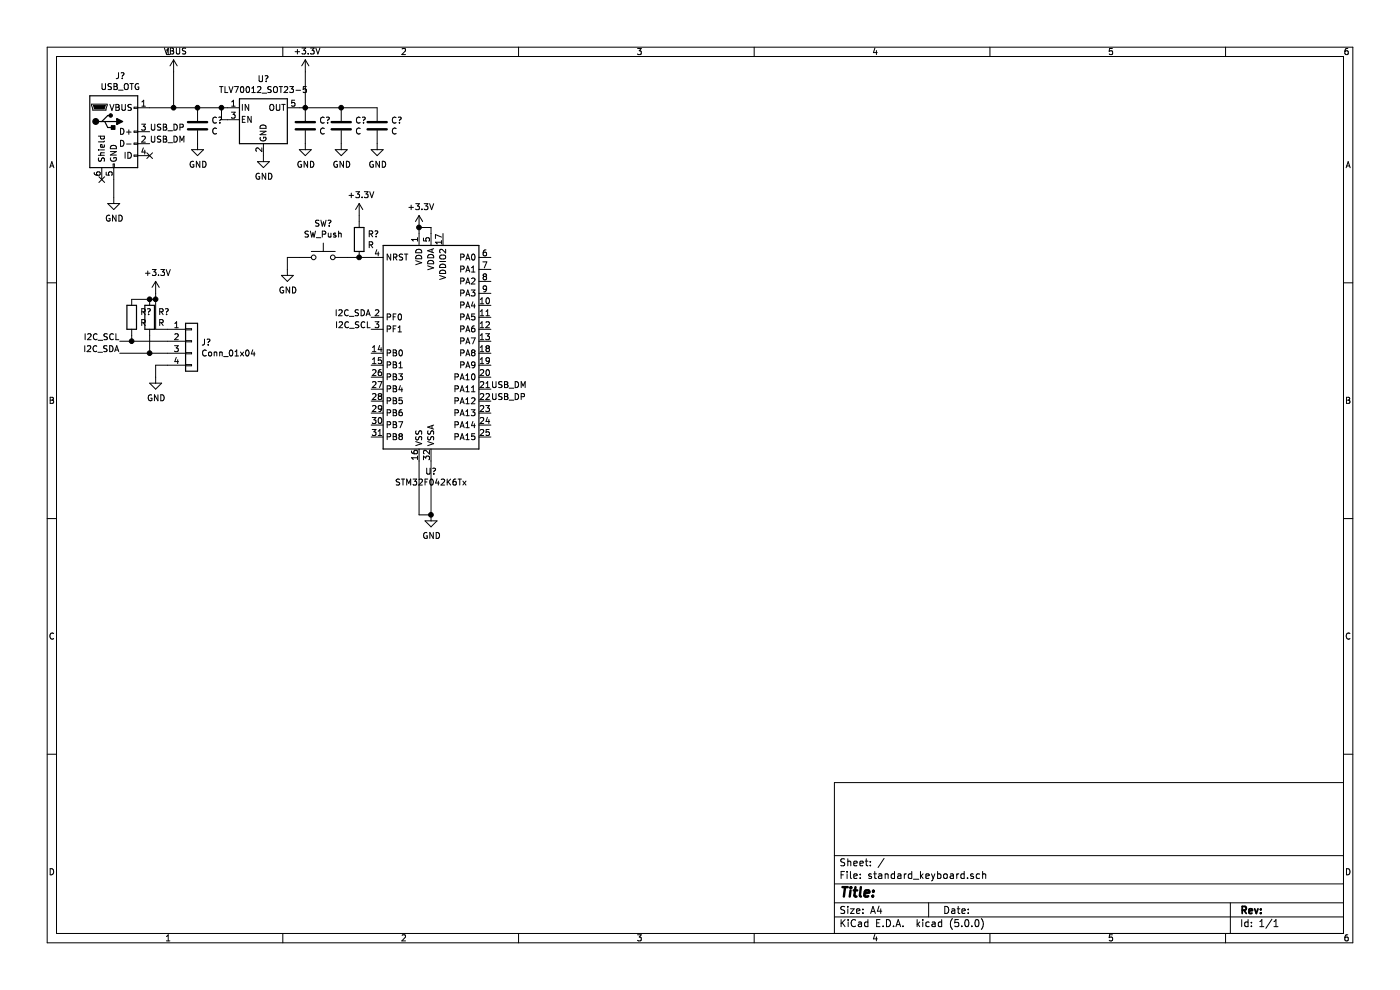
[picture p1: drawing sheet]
EESchema Schematic File Version 4
EELAYER 26 0
EELAYER END
$Descr A4 11693 8268
encoding utf-8
Sheet 1 1
Title ""
Date ""
Rev ""
Comp ""
Comment1 ""
Comment2 ""
Comment3 ""
Comment4 ""
$EndDescr
$Comp
L Connector:USB_OTG J?
U 1 1
P 950 1100
F 0 "J?" H 1005 1567 50  0000 C CNN
F 1 "USB_OTG" H 1005 1476 50  0000 C CNN
F 2 "" H 1100 1050 50  0001 C CNN
F 3 " ~" H 1100 1050 50  0001 C CNN
	1    950  1100
	1    0    0    -1  
$EndComp
$Comp
L MCU_ST_STM32F0:STM32F042K6Tx U?
U 1 1
P 3600 2850
F 0 "U?" H 3600 1764 50  0000 C CNN
F 1 "STM32F042K6Tx" H 3600 1673 50  0000 C CNN
F 2 "Package_QFP:LQFP-32_7x7mm_P0.8mm" H 3200 1950 50  0001 R CNN
F 3 "http://www.st.com/st-web-ui/static/active/en/resource/technical/document/datasheet/DM00105814.pdf" H 3600 2850 50  0001 C CNN
	1    3600 2850
	1    0    0    -1  
$EndComp
$Comp
L power:VBUS #PWR?
U 1 1
P 1450 600
F 0 "#PWR?" H 1450 450 50  0001 C CNN
F 1 "VBUS" H 1465 773 50  0000 C CNN
F 2 "" H 1450 600 50  0001 C CNN
F 3 "" H 1450 600 50  0001 C CNN
	1    1450 600 
	1    0    0    -1  
$EndComp
Wire Wire Line
	1250 900  1450 900 
Wire Wire Line
	1450 900  1450 600 
Wire Wire Line
	1450 900  1650 900 
Connection ~ 1450 900 
NoConn ~ 1250 1300
NoConn ~ 850  1500
$Comp
L power:GND #PWR?
U 1 1
P 950 1650
F 0 "#PWR?" H 950 1400 50  0001 C CNN
F 1 "GND" H 955 1477 50  0000 C CNN
F 2 "" H 950 1650 50  0001 C CNN
F 3 "" H 950 1650 50  0001 C CNN
	1    950  1650
	1    0    0    -1  
$EndComp
Wire Wire Line
	950  1500 950  1650
Text Label 1250 1100 0    50   ~ 0
USB_DP
Text Label 1250 1200 0    50   ~ 0
USB_DM
$Comp
L Device:C C?
U 1 1
P 1650 1050
F 0 "C?" H 1765 1096 50  0000 L CNN
F 1 "C" H 1765 1005 50  0000 L CNN
F 2 "" H 1688 900 50  0001 C CNN
F 3 "~" H 1650 1050 50  0001 C CNN
	1    1650 1050
	1    0    0    -1  
$EndComp
$Comp
L power:GND #PWR?
U 1 1
P 1650 1200
F 0 "#PWR?" H 1650 950 50  0001 C CNN
F 1 "GND" H 1655 1027 50  0000 C CNN
F 2 "" H 1650 1200 50  0001 C CNN
F 3 "" H 1650 1200 50  0001 C CNN
	1    1650 1200
	1    0    0    -1  
$EndComp
$Comp
L Regulator_Linear:TLV70012_SOT23-5 U?
U 1 1
P 2200 1000
F 0 "U?" H 2200 1342 50  0000 C CNN
F 1 "TLV70012_SOT23-5" H 2200 1251 50  0000 C CNN
F 2 "Package_TO_SOT_SMD:SOT-23-5" H 2200 1325 50  0001 C CIN
F 3 "http://www.ti.com/lit/ds/symlink/tlv700.pdf" H 2200 1050 50  0001 C CNN
	1    2200 1000
	1    0    0    -1  
$EndComp
Wire Wire Line
	1650 900  1850 900 
Connection ~ 1650 900 
Wire Wire Line
	1850 900  1850 1000
Wire Wire Line
	1850 1000 1900 1000
Connection ~ 1850 900 
Wire Wire Line
	1850 900  1900 900 
$Comp
L power:+3.3V #PWR?
U 1 1
P 2550 600
F 0 "#PWR?" H 2550 450 50  0001 C CNN
F 1 "+3.3V" H 2565 773 50  0000 C CNN
F 2 "" H 2550 600 50  0001 C CNN
F 3 "" H 2550 600 50  0001 C CNN
	1    2550 600 
	1    0    0    -1  
$EndComp
Wire Wire Line
	2550 600  2550 900 
Wire Wire Line
	2550 900  2500 900 
$Comp
L Device:C C?
U 1 1
P 2550 1050
F 0 "C?" H 2665 1096 50  0000 L CNN
F 1 "C" H 2665 1005 50  0000 L CNN
F 2 "" H 2588 900 50  0001 C CNN
F 3 "~" H 2550 1050 50  0001 C CNN
	1    2550 1050
	1    0    0    -1  
$EndComp
Connection ~ 2550 900 
$Comp
L Device:C C?
U 1 1
P 2850 1050
F 0 "C?" H 2965 1096 50  0000 L CNN
F 1 "C" H 2965 1005 50  0000 L CNN
F 2 "" H 2888 900 50  0001 C CNN
F 3 "~" H 2850 1050 50  0001 C CNN
	1    2850 1050
	1    0    0    -1  
$EndComp
$Comp
L Device:C C?
U 1 1
P 3150 1050
F 0 "C?" H 3265 1096 50  0000 L CNN
F 1 "C" H 3265 1005 50  0000 L CNN
F 2 "" H 3188 900 50  0001 C CNN
F 3 "~" H 3150 1050 50  0001 C CNN
	1    3150 1050
	1    0    0    -1  
$EndComp
$Comp
L power:GND #PWR?
U 1 1
P 2200 1300
F 0 "#PWR?" H 2200 1050 50  0001 C CNN
F 1 "GND" H 2205 1127 50  0000 C CNN
F 2 "" H 2200 1300 50  0001 C CNN
F 3 "" H 2200 1300 50  0001 C CNN
	1    2200 1300
	1    0    0    -1  
$EndComp
$Comp
L power:GND #PWR?
U 1 1
P 2550 1200
F 0 "#PWR?" H 2550 950 50  0001 C CNN
F 1 "GND" H 2555 1027 50  0000 C CNN
F 2 "" H 2550 1200 50  0001 C CNN
F 3 "" H 2550 1200 50  0001 C CNN
	1    2550 1200
	1    0    0    -1  
$EndComp
$Comp
L power:GND #PWR?
U 1 1
P 2850 1200
F 0 "#PWR?" H 2850 950 50  0001 C CNN
F 1 "GND" H 2855 1027 50  0000 C CNN
F 2 "" H 2850 1200 50  0001 C CNN
F 3 "" H 2850 1200 50  0001 C CNN
	1    2850 1200
	1    0    0    -1  
$EndComp
$Comp
L power:GND #PWR?
U 1 1
P 3150 1200
F 0 "#PWR?" H 3150 950 50  0001 C CNN
F 1 "GND" H 3155 1027 50  0000 C CNN
F 2 "" H 3150 1200 50  0001 C CNN
F 3 "" H 3150 1200 50  0001 C CNN
	1    3150 1200
	1    0    0    -1  
$EndComp
Wire Wire Line
	2550 900  2850 900 
Wire Wire Line
	2850 900  3150 900 
Connection ~ 2850 900 
$Comp
L power:+3.3V #PWR?
U 1 1
P 3500 1900
F 0 "#PWR?" H 3500 1750 50  0001 C CNN
F 1 "+3.3V" H 3515 2073 50  0000 C CNN
F 2 "" H 3500 1900 50  0001 C CNN
F 3 "" H 3500 1900 50  0001 C CNN
	1    3500 1900
	1    0    0    -1  
$EndComp
Wire Wire Line
	3500 1900 3500 1950
Wire Wire Line
	3500 1900 3600 1900
Wire Wire Line
	3600 1900 3600 1950
Connection ~ 3500 1900
$Comp
L Device:R R?
U 1 1
P 3000 2000
F 0 "R?" H 3070 2046 50  0000 L CNN
F 1 "R" H 3070 1955 50  0000 L CNN
F 2 "" V 2930 2000 50  0001 C CNN
F 3 "~" H 3000 2000 50  0001 C CNN
	1    3000 2000
	1    0    0    -1  
$EndComp
$Comp
L Switch:SW_Push SW?
U 1 1
P 2700 2150
F 0 "SW?" H 2700 2435 50  0000 C CNN
F 1 "SW_Push" H 2700 2344 50  0000 C CNN
F 2 "" H 2700 2350 50  0001 C CNN
F 3 "" H 2700 2350 50  0001 C CNN
	1    2700 2150
	1    0    0    -1  
$EndComp
$Comp
L power:GND #PWR?
U 1 1
P 2400 2250
F 0 "#PWR?" H 2400 2000 50  0001 C CNN
F 1 "GND" H 2405 2077 50  0000 C CNN
F 2 "" H 2400 2250 50  0001 C CNN
F 3 "" H 2400 2250 50  0001 C CNN
	1    2400 2250
	1    0    0    -1  
$EndComp
Wire Wire Line
	2400 2250 2400 2150
Wire Wire Line
	2400 2150 2500 2150
Wire Wire Line
	2900 2150 3000 2150
Wire Wire Line
	3100 2150 3000 2150
Connection ~ 3000 2150
$Comp
L power:+3.3V #PWR?
U 1 1
P 3000 1800
F 0 "#PWR?" H 3000 1650 50  0001 C CNN
F 1 "+3.3V" H 3015 1973 50  0000 C CNN
F 2 "" H 3000 1800 50  0001 C CNN
F 3 "" H 3000 1800 50  0001 C CNN
	1    3000 1800
	1    0    0    -1  
$EndComp
Wire Wire Line
	3000 1800 3000 1850
Wire Wire Line
	3500 3850 3500 4300
Wire Wire Line
	3500 4300 3600 4300
Wire Wire Line
	3600 3850 3600 4300
Connection ~ 3600 4300
$Comp
L power:GND #PWR?
U 1 1
P 3600 4300
F 0 "#PWR?" H 3600 4050 50  0001 C CNN
F 1 "GND" H 3605 4127 50  0000 C CNN
F 2 "" H 3600 4300 50  0001 C CNN
F 3 "" H 3600 4300 50  0001 C CNN
	1    3600 4300
	1    0    0    -1  
$EndComp
Text Label 3100 2650 2    50   ~ 0
I2C_SDA
Text Label 3100 2750 2    50   ~ 0
I2C_SCL
$Comp
L Connector_Generic:Conn_01x04 J?
U 1 1
P 1600 2850
F 0 "J?" H 1680 2842 50  0000 L CNN
F 1 "Conn_01x04" H 1680 2751 50  0000 L CNN
F 2 "" H 1600 2850 50  0001 C CNN
F 3 "~" H 1600 2850 50  0001 C CNN
	1    1600 2850
	1    0    0    -1  
$EndComp
$Comp
L power:+3.3V #PWR?
U 1 1
P 1300 2450
F 0 "#PWR?" H 1300 2300 50  0001 C CNN
F 1 "+3.3V" H 1315 2623 50  0000 C CNN
F 2 "" H 1300 2450 50  0001 C CNN
F 3 "" H 1300 2450 50  0001 C CNN
	1    1300 2450
	1    0    0    -1  
$EndComp
Wire Wire Line
	1300 2750 1400 2750
Text Label 1000 2850 2    50   ~ 0
I2C_SCL
Text Label 1000 2950 2    50   ~ 0
I2C_SDA
$Comp
L power:GND #PWR?
U 1 1
P 1300 3150
F 0 "#PWR?" H 1300 2900 50  0001 C CNN
F 1 "GND" H 1305 2977 50  0000 C CNN
F 2 "" H 1300 3150 50  0001 C CNN
F 3 "" H 1300 3150 50  0001 C CNN
	1    1300 3150
	1    0    0    -1  
$EndComp
Wire Wire Line
	1000 2850 1100 2850
Wire Wire Line
	1400 2950 1250 2950
Wire Wire Line
	1300 3150 1300 3050
Wire Wire Line
	1300 3050 1400 3050
$Comp
L Device:R R?
U 1 1
P 1100 2650
F 0 "R?" H 1170 2696 50  0000 L CNN
F 1 "R" H 1170 2605 50  0000 L CNN
F 2 "" V 1030 2650 50  0001 C CNN
F 3 "~" H 1100 2650 50  0001 C CNN
	1    1100 2650
	1    0    0    -1  
$EndComp
$Comp
L Device:R R?
U 1 1
P 1250 2650
F 0 "R?" H 1320 2696 50  0000 L CNN
F 1 "R" H 1320 2605 50  0000 L CNN
F 2 "" V 1180 2650 50  0001 C CNN
F 3 "~" H 1250 2650 50  0001 C CNN
	1    1250 2650
	1    0    0    -1  
$EndComp
Wire Wire Line
	1100 2500 1250 2500
Wire Wire Line
	1250 2500 1300 2500
Wire Wire Line
	1300 2500 1300 2450
Connection ~ 1250 2500
Wire Wire Line
	1300 2500 1300 2750
Connection ~ 1300 2500
Wire Wire Line
	1250 2800 1250 2950
Connection ~ 1250 2950
Wire Wire Line
	1250 2950 1000 2950
Wire Wire Line
	1100 2800 1100 2850
Connection ~ 1100 2850
Wire Wire Line
	1100 2850 1400 2850
Text Label 4100 3250 0    50   ~ 0
USB_DM
Text Label 4100 3350 0    50   ~ 0
USB_DP
$EndSCHEMATC
